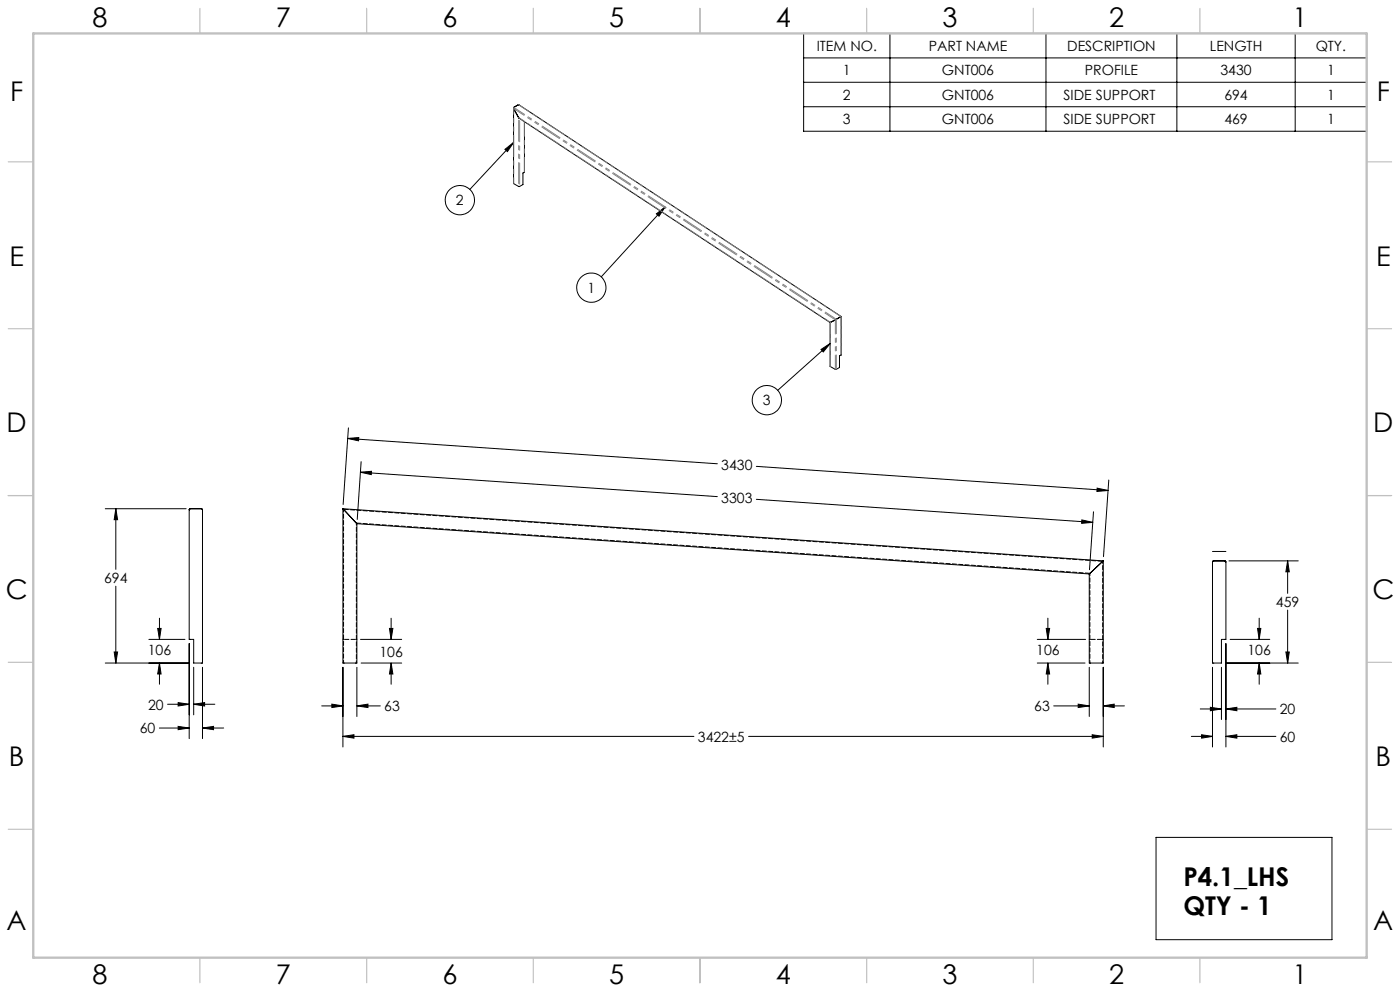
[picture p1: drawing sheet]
<svg xmlns="http://www.w3.org/2000/svg" width="420mm" height="297mm" viewBox="0 0 420 297" stroke-linecap="round" stroke-linejoin="round" font-family="sans-serif">
<g fill="none" stroke="#000" stroke-width=".3">
<path d="M241.1 10h168.9v29.3h-168.9zM241.1 17.4h168.9M267 10v29.3M313.8 10v29.3M353.1 10v29.3M388.5 10v29.3M154.1 32.3v22.7l1.5 .9 1.3-.6v-3.4l.4-.3v-15.1M154.1 32.2v.4M154.1 32.6l1.5 2.6M155.5 31.4h.1M155.5 31.4l-1.4 .8M155.6 35.2l.1 .2"/>
<path d="M155.6 31.4l96.7 63.5M155.7 35.4l93.3 61.3M241.1 24.7h168.9M241.1 32h168.9M151.5 44.8l2.6-2.1-1.9 2.7zM154.1 42.7l-13.2 14.1M196.9 64.1l2.6-2.1-1.8 2.8zM199.5 62l-19.1 21M249.1 96.6l-.1 .1M252.3 94.9l-3.2 1.7M252.3 94.9h.1M252.3 94.9v11.5l-.5 .3v3.4l-.9 .6-1.9-.9v-13.1"/>
<path d="M246.3 104.7l2.8-1.8-2.1 2.6zM249.1 102.9l-15.8 14.1M104.3 131.4l110.9 7.6M104.3 131.4l3.3-.3v1zM104.5 128.2l-1.6 23M108.3 138.4l-1.1 17.3M226.9 139.8l105.5 7.2M31.6 152.5h24.2M34.7 152.5v18.1M34.7 152.5l.6 3.2h-1zM57.1 152.5l-.3 .3M57.1 152.5h3.4l.2 .2v46h-2.6v-7.1h-1.3v-38.8"/>
<path d="M102.9 152.5v46.2h4.2v-41.8M102.9 152.5l.3 .3M102.9 152.5l228.1 15.6M103.2 152.8l3.9 4.1M107.1 156.9l219.7 15.1M108.1 141.5l107.1 7.3M108.1 141.5l3.3-.3v1zM226.9 149.6l100.9 7M324.6 155.8l3.2 .8-3.3 .2zM328 153.4l-1.2 17.3M329.1 146.3l3.3 .7-3.3 .3zM332.6 143.9l-1.6 22.9"/>
<path d="M34.7 175.7v23M327.1 171.7l-.3 .3M330.6 168.4l-3.5 3.3M331 168.1l-.4 .3M331 168.1v30.6h-4.2v-26.7M363.7 165.3h4.1M363.9 168.2l3.6-.1 .3 .3v23.2h-1.4v7.1h-2.7zM368.7 168.1h20.8M386.3 168.1l.5 3.3h-1zM386.3 168.1v9.7M31.6 198.7h25.2M34.3 195.4h1l-.6 3.3z"/>
<path d="M44.7 191.6h10.8M47.3 188.3h1l-.5 3.3zM47.8 185.3v6.3M47.8 198.7v6.4M47.8 198.7l.5 3.3h-1zM56.8 192.9v28.5M58.1 200v14.2M60.7 200v21.4M102.9 200v23.9M107.1 200v14.7M108.2 191.6h12.3M108.3 198.7h12.2"/>
<path d="M116.8 188.3h1.1l-.6 3.3zM117.3 185.3v6.3M117.3 198.7v6.4M117.3 198.7l.6 3.3h-1.1zM311.2 191.6h14.5M311.2 198.7h14.3M313.9 188.3h1l-.5 3.3zM314.4 185.3v6.3M314.4 198.7v6.4M314.4 198.7l.5 3.3h-1zM326.8 200v14.7M331 200v23.9"/>
<path d="M363.7 200v23.9M366.4 200v15.6M367.7 198.7h21.8M367.8 192.9v31M369 191.6h11.9M377.3 188.3h.9l-.4 3.3zM377.8 198.7l.4 3.3h-.9zM377.8 185.3v6.3M377.8 198.7v6.4M385.8 195.4h1l-.5 3.3zM386.3 182.8v15.9M47.8 218.2h9"/>
<path d="M50.3 211.1h6.5M53.4 210.6l3.4 .5-3.4 .5zM53.4 217.7l3.4 .5-3.4 .5zM58.1 211.1h6.4M58.1 211.1l3.3-.5v1zM60.7 218.2h6.4M60.7 218.2l3.4-.5v1zM96.5 211.6h6.4M99.6 211l3.3 .6-3.3 .5zM107.1 211.6h7M107.1 211.6l3.3-.6v1.1zM316.1 211.6h10.7"/>
<path d="M323.5 211l3.3 .6-3.3 .5zM331 211.6l3.3-.6v1.1zM331 211.6h6.3M360.1 212.5h6.3M363.1 212l3.3 .5-3.3 .5zM367.8 212.5h15M367.8 212.5l3.3-.5v1zM102.9 220.7h105.3M102.9 220.7l3.3-.5v1zM224.6 220.7h106.4M327.7 220.2l3.3 .5-3.3 .5zM357.4 220.7h6.3"/>
<path d="M360.5 220.2l3.2 .5-3.2 .5zM367.8 220.7h15M367.8 220.7l3.3-.5v1zM346.8 251h52.8v30.6h-52.8z"/>
<circle cx="138" cy="60" r="4.4"/>
<circle cx="177.4" cy="86.2" r="4.4"/>
<circle cx="230.1" cy="119.9" r="4.4"/>
</g>
<g fill="none" stroke="#c0c0c0" stroke-width=".35">
<path d="M60 2.5v7.5M110 2.5v7.5M160 2.5v7.5M210 2.5v7.5M260 2.5v7.5M310 2.5v7.5M360 2.5v7.5M2.5 48.5h7.5M410 48.5h7.5M2.5 98.5h7.5M410 98.5h7.5M2.5 148.5h7.5"/>
<path d="M410 148.5h7.5M2.5 198.5h7.5M410 198.5h7.5M2.5 248.5h7.5M410 248.5h7.5M60 287v7.5M110 287v7.5M160 287v7.5M210 287v7.5M260 287v7.5M310 287v7.5M360 287v7.5"/>
</g>
<path d="M10 10h400v277h-400z" fill="none" stroke="#c0c0c0" stroke-width=".7"/>
<g fill="#000">
<path d="M196.9 64.1l2.6-2.1-1.8 2.8zM151.5 44.8l2.6-2.1-1.9 2.7zM246.3 104.7l2.8-1.8-2.1 2.6z"/>
<path d="M104.3 131.4l3.3-.3v1zM329.1 146.3l3.3 .7-3.3 .3zM108.1 141.5l3.3-.3v1zM324.6 155.8l3.2 .8-3.3 .2zM116.8 188.3h1.1l-.6 3.3zM117.3 198.7l.6 3.3h-1.1zM313.9 188.3h1l-.5 3.3zM314.4 198.7l.5 3.3h-1zM107.1 211.6l3.3-.6v1.1zM99.6 211l3.3 .6-3.3 .5zM331 211.6l3.3-.6v1.1zM323.5 211l3.3 .6-3.3 .5zM102.9 220.7l3.3-.5v1zM327.7 220.2l3.3 .5-3.3 .5zM377.3 188.3h.9l-.4 3.3zM377.8 198.7l.4 3.3h-.9zM363.1 212l3.3 .5-3.3 .5zM367.8 212.5l3.3-.5v1zM360.5 220.2l3.2 .5-3.2 .5zM367.8 220.7l3.3-.5v1zM385.8 195.4h1l-.5 3.3zM386.3 168.1l.5 3.3h-1zM47.8 198.7l.5 3.3h-1zM47.3 188.3h1l-.5 3.3zM58.1 211.1l3.3-.5v1zM53.4 210.6l3.4 .5-3.4 .5zM53.4 217.7l3.4 .5-3.4 .5zM60.7 218.2l3.4-.5v1zM34.7 152.5l.6 3.2h-1zM34.3 195.4h1l-.6 3.3z"/>
</g>
<path d="M330.8 168.2v30.5M106.9 198.7v-41.9" fill="none" stroke="#000" stroke-width=".3" stroke-dasharray="1.3 .6" stroke-dashoffset=".6"/>
<path d="M327 171.8v26.9M103.1 198.7v-46.1" fill="none" stroke="#000" stroke-width=".3" stroke-dasharray="1.3 .6" stroke-dashoffset=".5"/>
<path d="M102.9 191.6h.2M103.1 191.6h.1M106.7 191.6h.2M106.9 191.6h.2M326.8 191.6h.2M327 191.6h.1M330.6 191.6h.2M330.8 191.6h.2" fill="none" stroke="#000" stroke-width=".3" stroke-dasharray="1.3 .6"/>
<path d="M103.1 152.6l227.7 15.6M103.2 191.6h3.5M327.1 191.6h3.5" fill="none" stroke="#000" stroke-width=".3" stroke-dasharray="1.3 .6" stroke-dashoffset="-.2"/>
<path d="M106.9 156.8l220.1 15" fill="none" stroke="#000" stroke-width=".3" stroke-dasharray="1.3 .6" stroke-dashoffset="-.1"/>
<path d="M155.6 55.9v-20.7" fill="none" stroke="#808080" stroke-width=".3" stroke-dasharray="6.3 1.3 1.3 1.3 1.3 1.3" stroke-dashoffset="-.8"/>
<path d="M154.1 55v-22.5" fill="none" stroke="#808080" stroke-width=".3" stroke-dasharray="6.3 1.3 1.3 1.3 1.3 1.3" stroke-dashoffset="4.6"/>
<path d="M155.9 55.9v-20.4" fill="none" stroke="#808080" stroke-width=".3" stroke-dasharray="6.3 1.3 1.3 1.3 1.3 1.3" stroke-dashoffset="-.7"/>
<path d="M157.3 51.6v-15.2" fill="none" stroke="#808080" stroke-width=".3" stroke-dasharray="6.3 1.3 1.3 1.3 1.3 1.3" stroke-dashoffset="1.9"/>
<path d="M154.1 32.5l96.5 63.4" fill="none" stroke="#808080" stroke-width=".3" stroke-dasharray="6.3 1.3 1.3 1.3 1.3 1.3" stroke-dashoffset="2.6"/>
<path d="M154.1 32.2l96.8 63.5M155.5 31.4l96.8 63.5" fill="none" stroke="#808080" stroke-width=".3" stroke-dasharray="6.3 1.3 1.3 1.3 1.3 1.3" stroke-dashoffset="2.4"/>
<path d="M155.6 35.2l93.5 61.4" fill="none" stroke="#808080" stroke-width=".3" stroke-dasharray="6.3 1.3 1.3 1.3 1.3 1.3" stroke-dashoffset="4.4"/>
<path d="M250.9 95.7v15" fill="none" stroke="#808080" stroke-width=".3" stroke-dasharray="6.3 1.3 1.3 1.3 1.3 1.3" stroke-dashoffset="2"/>
<path d="M250.6 95.9v14.8" fill="none" stroke="#808080" stroke-width=".3" stroke-dasharray="6.3 1.3 1.3 1.3 1.3 1.3" stroke-dashoffset="2.1"/>
<path d="M252.3 94.9v11.5" fill="none" stroke="#808080" stroke-width=".3" stroke-dasharray="6.3 1.3 1.3 1.3 1.3 1.3" stroke-dashoffset="3.8"/>
<path d="M249.1 96.6v13.2" fill="none" stroke="#808080" stroke-width=".3" stroke-dasharray="6.3 1.3 1.3 1.3 1.3 1.3" stroke-dashoffset="2.9"/>
<g font-size="8.1">
<text x="27.8" y="8">8</text>
<text x="82.8" y="8">7</text>
<text x="132.8" y="8">6</text>
<text x="182.8" y="8">5</text>
<text x="232.8" y="8">4</text>
<text x="282.8" y="8">3</text>
<text x="332.8" y="8">2</text>
<text x="387.8" y="8">1</text>
<text x="3" y="30.4">F</text>
<text x="413" y="30.4">F</text>
<text x="2.8" y="79.6">E</text>
<text x="412.8" y="79.6">E</text>
<text x="2" y="129.6">D</text>
<text x="412" y="129.6">D</text>
<text x="1.7" y="179.6">C</text>
<text x="411.7" y="179.6">C</text>
<text x="2.7" y="229.6">B</text>
<text x="412.7" y="229.6">B</text>
<text x="2" y="278.9">A</text>
<text x="412" y="278.9">A</text>
<text x="27.8" y="295">8</text>
<text x="82.8" y="295">7</text>
<text x="132.8" y="295">6</text>
<text x="182.8" y="295">5</text>
<text x="232.8" y="295">4</text>
<text x="282.8" y="295">3</text>
<text x="332.8" y="295">2</text>
<text x="387.8" y="295">1</text>
</g>
<g font-size="7.8">
<text x="355" y="265.6">P4.1_LHS</text>
<text x="355" y="274.3">QTY - 1</text>
</g>
<g font-size="4.2">
<text x="245" y="15.2">ITEM NO.</text>
<text x="278.6" y="15.2">PART NAME</text>
<text x="320.2" y="15.2">DESCRIPTION</text>
<text x="362.9" y="15.2">LENGTH</text>
<text x="394.7" y="15.2">QTY.</text>
<text x="252.9" y="22.5">1</text>
<text x="282.6" y="22.5">GNT006</text>
<text x="325.5" y="22.5">PROFILE</text>
<text x="366.1" y="22.5">3430</text>
<text x="398.1" y="22.5">1</text>
<text x="252.9" y="29.8">2</text>
<text x="282.6" y="29.8">GNT006</text>
<text x="319.1" y="29.8">SIDE SUPPORT</text>
<text x="367.3" y="29.8">694</text>
<text x="398.1" y="29.8">1</text>
<text x="252.9" y="37.2">3</text>
<text x="282.6" y="37.2">GNT006</text>
<text x="319.1" y="37.2">SIDE SUPPORT</text>
<text x="367.3" y="37.2">469</text>
<text x="398.1" y="37.2">1</text>
<text x="136.8" y="61.5">2</text>
<text x="176.2" y="87.7">1</text>
<text x="228.9" y="121.5">3</text>
<text x="216.4" y="141">3430</text>
<text x="216.4" y="150.8">3303</text>
<text x="31.2" y="174.7">694</text>
<text x="382.8" y="181.9">459</text>
<text x="44.3" y="196.3">106</text>
<text x="113.8" y="196.8">106</text>
<text x="310.9" y="196.3">106</text>
<text x="374.2" y="196.4">106</text>
<text x="44.4" y="212.6">20</text>
<text x="115.3" y="213.1">63</text>
<text x="310.3" y="213.1">63</text>
<text x="383.9" y="214.1">20</text>
<text x="41.9" y="219.8">60</text>
<text x="209.4" y="222.3">3422±5</text>
<text x="383.9" y="222.3">60</text>
</g>
</svg>
